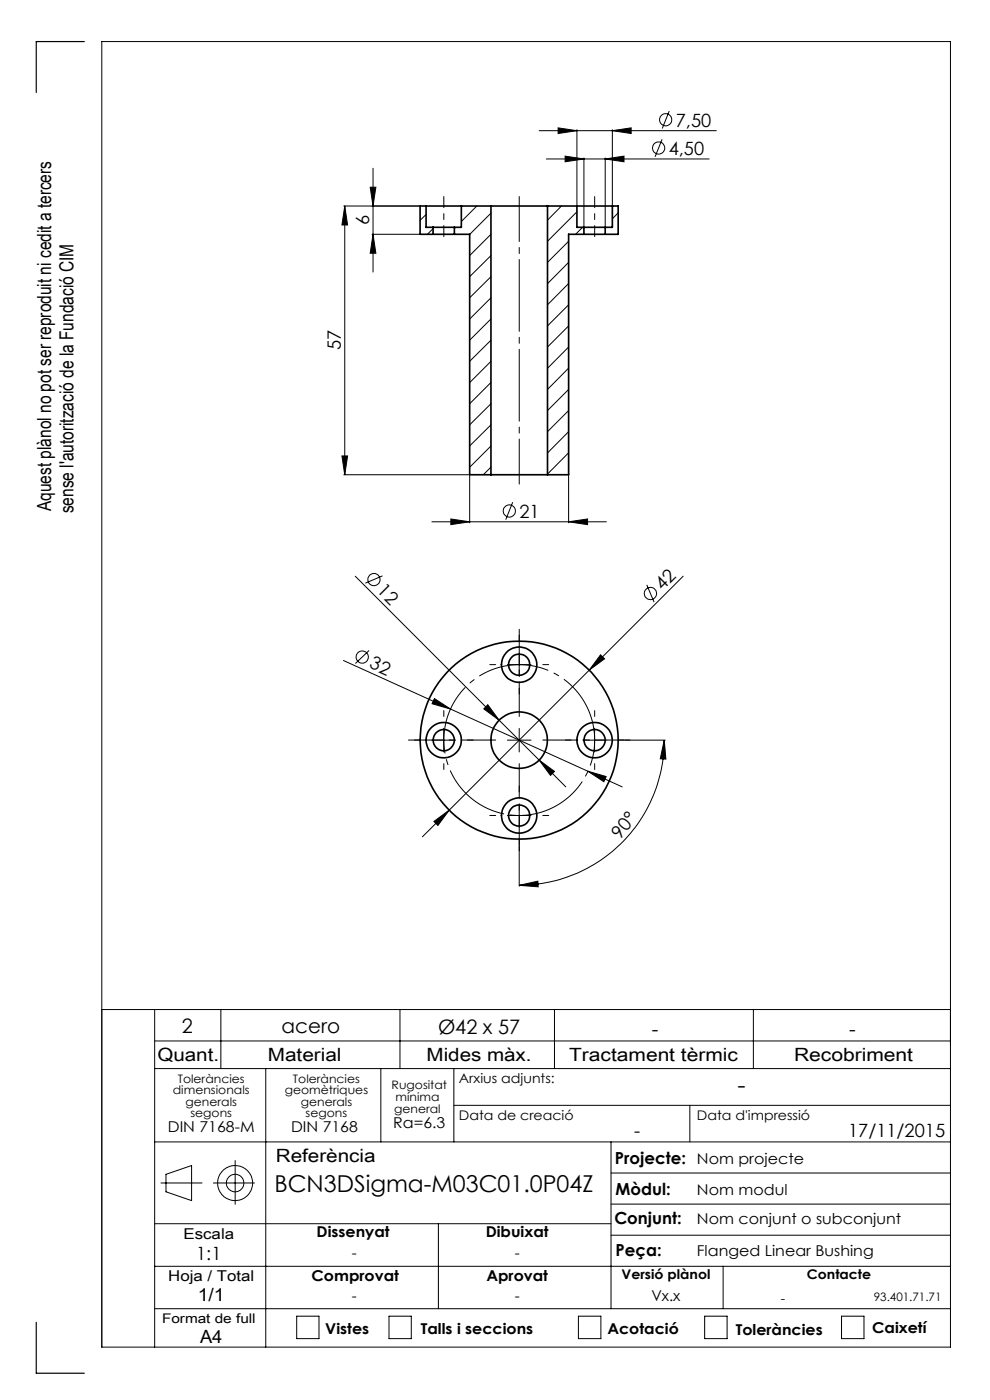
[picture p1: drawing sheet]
<svg xmlns="http://www.w3.org/2000/svg" width="210mm" height="297mm" viewBox="0 0 210 297" stroke-linecap="round" stroke-linejoin="round" font-family="sans-serif">
<g fill="none" stroke="#000" stroke-width=".21">
<path d="M78.5 39.7h1.2l-.6 4zM79.1 35.7v22M114.4 27.7h37.5M115.9 33.7h34.5M118.4 27.1l4 .6-4 .6zM119.9 33.1l4 .6-4 .6zM122.4 27.5v16M123.9 33.5v14.5M128.4 33.7l4-.6v1.2zM128.4 33.5v14.5M129.9 27.7l4-.6v1.2zM129.9 27.5v16"/>
<path d="M140.4 29.6l-1.4 3.7M142 23.6l-1.5 3.7M72.9 43.7h16M73.1 43.7l.6 4h-1.2zM73.1 43.7v57M78.9 49.7h10M79.1 49.7l.6 4h-1.2zM90.4 45.5l-1.3 1.2M91.9 48.5l-1.2 1.2M96.7 48.2l-.3 .3M101.1 43.7l-3.2 3.3M104.1 45.2l-4.5 4.5"/>
<path d="M104.1 49.7l-4.5 4.5M104.1 54.2l-4.5 4.5M104.1 58.7l-4.5 4.5M119.1 43.7l-3 3M120.6 51.2l-4.5 4.5M120.6 55.7l-4.5 4.5M122.4 44.9l-6.3 6.3M123.6 48.2l-1.5 1.5M131.1 45.2l-1.2 1.2M131.1 49.7h.1M104.1 63.2l-4.5 4.5M104.1 67.7l-4.5 4.5"/>
<path d="M104.1 72.2l-4.5 4.5M104.1 76.7l-4.5 4.5M120.6 60.1l-4.5 4.6M120.6 64.7l-4.5 4.4M120.6 69.1l-4.5 4.5M120.6 73.6l-4.5 4.5M120.6 78.1l-4.5 4.5M72.5 96.7h1.2l-.6 4zM104.1 81.1l-4.5 4.6M104.1 99.1l-1.6 1.6M104.1 85.7l-4.5 4.4M104.1 90.1l-4.5 4.5"/>
<path d="M104.1 94.6l-4.5 4.5M120.6 82.6l-4.5 4.5M120.6 87.1l-4.5 4.5M120.6 91.6l-4.5 4.5M120.6 96.1l-4.5 4.5M72.9 100.7h26.5M91.6 110.7h37M95.6 110.1l4 .6-4 .6zM99.6 100.9v10M108.8 106.5l-1.5 3.7M120.6 110.7l4-.6v1.2zM120.6 100.9v10"/>
<path d="M120.6 100.6l-.1 .1M75.4 122.2l39 39.1M78.3 138l-2.9 2.8M81.1 122.2l-3.6 1.5M110.1 138.5v5M127.4 138.9l.8 .9-3.2 2.4zM137.2 124.1l1.5 3.6M144.9 122.2l-49.6 49.7M72.8 140.1l51.9 23.5M91.6 157h5M92.1 148.2l3.5 2.2-3.9-1.1zM94.1 154.5v5"/>
<path d="M103.5 149.5l2.4 3.3-3.3-2.4zM107.6 157h5M107.6 141h5M110.1 154.5v5M123.6 157h5M126.1 154.5v5M132.6 157h8.5M140.9 157l.4 4h-1.2zM140.9 157a30.8 30.8 0 0 1-30.8 30.8M92 174.3l3.3-2.4-2.4 3.2zM95.3 171.9l-5.7 5.6M107.6 173h5"/>
<path d="M110.1 170.5v5M110.1 179.5v8.5M114.4 161.3l5.6 5.6M114.4 161.3l3.2 2.4-.8 .8zM124.7 163.6l7.3 3.3M124.7 163.6l3.9 1.1-.5 1.1zM110.1 187.8l4-.9 .1 1.2zM21.6 214.2h180M32.8 214.2v71.6M46.8 214.2v12.5M84.8 214.2v12.5M117.6 214.2v12.5"/>
<path d="M159.8 214.2v12.5M32.8 220.8h168.8M32.8 226.7h168.8M56.4 226.7v59.1M80.8 226.7v15.5M96.3 226.7v15.5M96.3 234.5h105.3M146.3 234.5v7.7M32.8 259.6h96.8M32.8 242.2h168.8M34.1 251h8.8M35.2 249.1l5.4-1.8v7.4l-5.4-1.9z"/>
<path d="M45.3 251h8.7M49.9 246.2v9.3M93 259.6v18M129.6 242.2v35.4M129.6 255.4h72M129.6 248.8h72M32.8 277.6h168.8M32.8 268.6h168.8M62.9 279.2h4.8v4.8h-4.8zM82.5 279.2h4.7v4.8h-4.7zM122.7 279.2h4.8v4.8h-4.8zM129.6 262h72"/>
<path d="M149.5 279.2h4.7v4.8h-4.7zM153.4 268.6v9M178.5 279.2h4.8v4.8h-4.8zM21.6 285.8h180v-277h-180v277"/>
<circle cx="139.7" cy="31.4" r="1.3"/>
<circle cx="141.2" cy="25.4" r="1.29"/>
<circle cx="108" cy="108.4" r="1.29"/>
<circle cx="76.8" cy="139.4" r="1.28"/>
<circle cx="79.3" cy="122.9" r="1.28"/>
<circle cx="138" cy="125.9" r="1.3"/>
<circle cx="49.9" cy="251" r="3.7"/>
<circle cx="49.9" cy="251" r="1.86"/>
</g>
<path d="M125.4 152.3a16 16 0 0 0-26.7-6.5 16 16 0 0 0 7.1 26.6 16 16 0 0 0 19.9-19l-.3-1.1" fill="none" stroke="#000" stroke-width=".21" stroke-dasharray="15.2 1.3 1.3 1.3" stroke-dashoffset="5" stroke-linecap="butt"/>
<g fill="none" stroke="#000" stroke-width=".21" stroke-dasharray="15.2 1.3 1.3 1.3">
<path d="M110.1 136v-1.3M89.1 157h-1.2M94.1 152v-1.3M99.1 157h1.3M105.1 141h-1.2M110.1 146v1.2M115.1 141h1.3M121.1 157h-1.2M126.1 152v-1.3M131.1 157h1.3M94.1 162v1.2M105.1 173h-1.2"/>
<path d="M110.1 168v-1.3M110.1 178v1.2M115.1 173h1.3M126.1 162v1.2"/>
</g>
<path d="M105.1 157h-18.5M110.1 152v-18.5M115.1 157h18.5M110.1 162v18.5" fill="none" stroke="#000" stroke-width=".21" stroke-dasharray="15.2 1.3 1.3 1.3" stroke-dashoffset="7.9"/>
<path d="M110.1 102.7v-61" fill="none" stroke="#000" stroke-width=".21" stroke-dasharray="15.2 1.3 1.3 1.3" stroke-dashoffset="5.7"/>
<path d="M94.1 41.7v8.5M126.1 41.7v8.5" fill="none" stroke="#000" stroke-width=".21" stroke-dasharray="15.2 1.3 1.3 1.3" stroke-dashoffset="12.9"/>
<path d="M17.9 8.8h-10.2v10.8M7.7 280.5v10.8h10.2" fill="none" stroke="#000" stroke-width=".25"/>
<g fill="#000">
<path d="M119.9 33.1l4 .6-4 .6zM128.4 33.7l4-.6v1.2zM118.4 27.1l4 .6-4 .6zM129.9 27.7l4-.6v1.2z"/>
<path d="M73.1 43.7l.6 4h-1.2zM72.5 96.7h1.2l-.6 4z"/>
<path d="M79.1 49.7l.6 4h-1.2zM78.5 39.7h1.2l-.6 4z"/>
<path d="M95.6 110.1l4 .6-4 .6zM120.6 110.7l4-.6v1.2z"/>
<path d="M92 174.3l.9 .8 2.4-3.2zM127.4 138.9l-2.4 3.3 3.2-2.4z"/>
<path d="M114.4 161.3l2.4 3.2 .8-.8zM103.5 149.5l-.9 .9 3.3 2.4z"/>
<path d="M124.7 163.6l3.4 2.2 .5-1.1zM92.1 148.2l-.4 1.1 3.9 1.1z"/>
<path d="M110.1 187.8l4-.9 .1 1.2zM140.9 157l.4 4h-1.2z"/>
</g>
<g fill="none" stroke="#000" stroke-width=".35">
<path d="M90.4 43.7h7.5M90.4 43.7v4.5h1.5M90.4 43.7h-1.3v6h2.8M91.9 49.7h4.5M91.9 48.2h4.5M91.9 48.2v1.5M96.4 48.2v1.5M96.4 49.7h3.2v51h4.5M97.9 43.7v4.5h-1.5M97.9 43.7h6.2M104.1 43.7h12M104.1 43.7v57"/>
<path d="M116.1 43.7v57M116.1 43.7h6.3M122.4 43.7h7.5M122.4 43.7v4.5h1.5M123.9 48.2h4.5M123.9 49.7h4.5M123.9 49.7h-3.3v51h-4.5M123.9 48.2v1.5M128.4 48.2v1.5M129.9 43.7h1.2v6h-2.7M129.9 43.7v4.5h-1.5M104.1 100.7h12"/>
<circle cx="94.1" cy="157" r="2.26"/>
<circle cx="94.1" cy="157" r="3.7"/>
<circle cx="110.1" cy="141" r="3.8"/>
<circle cx="110.1" cy="157" r="21"/>
<circle cx="110.1" cy="141" r="2.25"/>
<circle cx="110.1" cy="157" r="6"/>
<circle cx="126.1" cy="157" r="2.26"/>
<circle cx="126.1" cy="157" r="3.7"/>
<circle cx="110.1" cy="173" r="2.25"/>
<circle cx="110.1" cy="173" r="3.8"/>
</g>
<g font-size="4.9">
<text x="156.5" y="231.8">-</text>
<text x="58.2" y="253">BCN3DSigma-M03C01.0P04Z</text>
</g>
<g font-size="4.2">
<text x="38.6" y="219">2</text>
<text x="59.7" y="219.2">acero</text>
<text x="92.9" y="219.4">Ø42 x 57</text>
<text x="138.3" y="219.7">-</text>
<text x="180.1" y="219.7">-</text>
</g>
<g font-size="4.1">
<text x="10.9" y="108.4" transform="rotate(-90 10.9 108.4)">Aquest plànol no pot ser reproduit ni cedit a tercers</text>
<text x="15.6" y="108.9" transform="rotate(-90 15.6 108.9)">sense l'autorització de la Fundació CIM</text>
</g>
<g font-size="3.9">
<text x="143.4" y="26.9">7,50</text>
<text x="141.9" y="32.9">4,50</text>
<text x="78.3" y="47.8" transform="rotate(-90 78.3 47.8)">6</text>
<text x="72.3" y="74.3" transform="rotate(-90 72.3 74.3)">57</text>
<text x="110.2" y="109.9">21</text>
<text x="79.8" y="125.5" transform="rotate(45 79.8 125.5)">12</text>
<text x="140.5" y="125.4" transform="rotate(-45 140.5 125.4)">42</text>
<text x="78.2" y="141.6" transform="rotate(24 78.2 141.6)">32</text>
<text x="131.5" y="178.1" transform="rotate(-51 131.5 178.1)">90°</text>
<text x="33.4" y="225">Quant.</text>
<text x="56.8" y="225">Material</text>
<text x="90.5" y="225">Mides màx.</text>
<text x="120.7" y="225">Tractament tèrmic</text>
<text x="168.4" y="225">Recobriment</text>
<text x="134.5" y="241.3">-</text>
<text x="179.9" y="241.3">17/11/2015</text>
<text x="58.5" y="246.5">Referència</text>
<text x="41.6" y="267.2">1:1</text>
<text x="41.9" y="276.1">1/1</text>
<text x="42.4" y="284.9">A4</text>
</g>
<g font-size="3.5">
<text x="130.5" y="246.8">Projecte:</text>
<text x="130.6" y="253.4">Mòdul:</text>
<text x="130.3" y="259.8">Conjunt:</text>
<text x="130.6" y="266.4">Peça:</text>
</g>
<g font-size="3.2">
<text x="83.4" y="239.3">Ra=6.3</text>
<text x="35.6" y="240.1">DIN 7168-M</text>
<text x="61.7" y="240.1">DIN 7168</text>
<text x="147.8" y="246.8">Nom projecte</text>
<text x="147.8" y="253.4">Nom modul</text>
<text x="38.9" y="262.9">Escala</text>
<text x="67.2" y="262.5">Dissenyat</text>
<text x="103" y="262.5">Dibuixat</text>
<text x="147.8" y="259.8">Nom conjunt o subconjunt</text>
<text x="74.6" y="266.8">-</text>
<text x="109.2" y="266.8">-</text>
<text x="147.8" y="266.4">Flanged Linear Bushing</text>
<text x="35.7" y="271.7">Hoja / Total</text>
<text x="66.1" y="271.7">Comprovat</text>
<text x="103.2" y="271.7">Aprovat</text>
<text x="74.6" y="276.1">-</text>
<text x="109.2" y="276.1">-</text>
<text x="138.2" y="276.1">Vx.x</text>
<text x="69" y="283.1">Vistes</text>
<text x="89.3" y="283.1">Talls i seccions</text>
<text x="128.8" y="283.1">Acotació</text>
<text x="156.1" y="283.2">Toleràncies</text>
<text x="185" y="282.8">Caixetí</text>
</g>
<g font-size="2.8">
<text x="97.3" y="229.6">Arxius adjunts:</text>
<text x="97.3" y="237.7">Data de creació</text>
<text x="147.8" y="237.7">Data d'impressió</text>
<text x="131.8" y="271.4">Versió plànol</text>
<text x="171.2" y="271.4">Contacte</text>
<text x="34.4" y="280.7">Format de full</text>
<text x="165.6" y="276.3">-</text>
</g>
<g font-size="2.5">
<text x="36.7" y="232.1">dimensionals</text>
<text x="37.7" y="229.6">Toleràncies</text>
<text x="60.4" y="232.1">geomètriques</text>
<text x="62.1" y="229.6">Toleràncies</text>
<text x="83.1" y="231">Rugositat</text>
<text x="83.9" y="233.5">mínima</text>
<text x="39.4" y="234.6">generals</text>
<text x="40.4" y="237.1">segons</text>
<text x="63.8" y="234.6">generals</text>
<text x="64.8" y="237.1">segons</text>
<text x="83.6" y="236.2">general</text>
<text x="185.4" y="276.1">93.401.71.71</text>
</g>
</svg>
